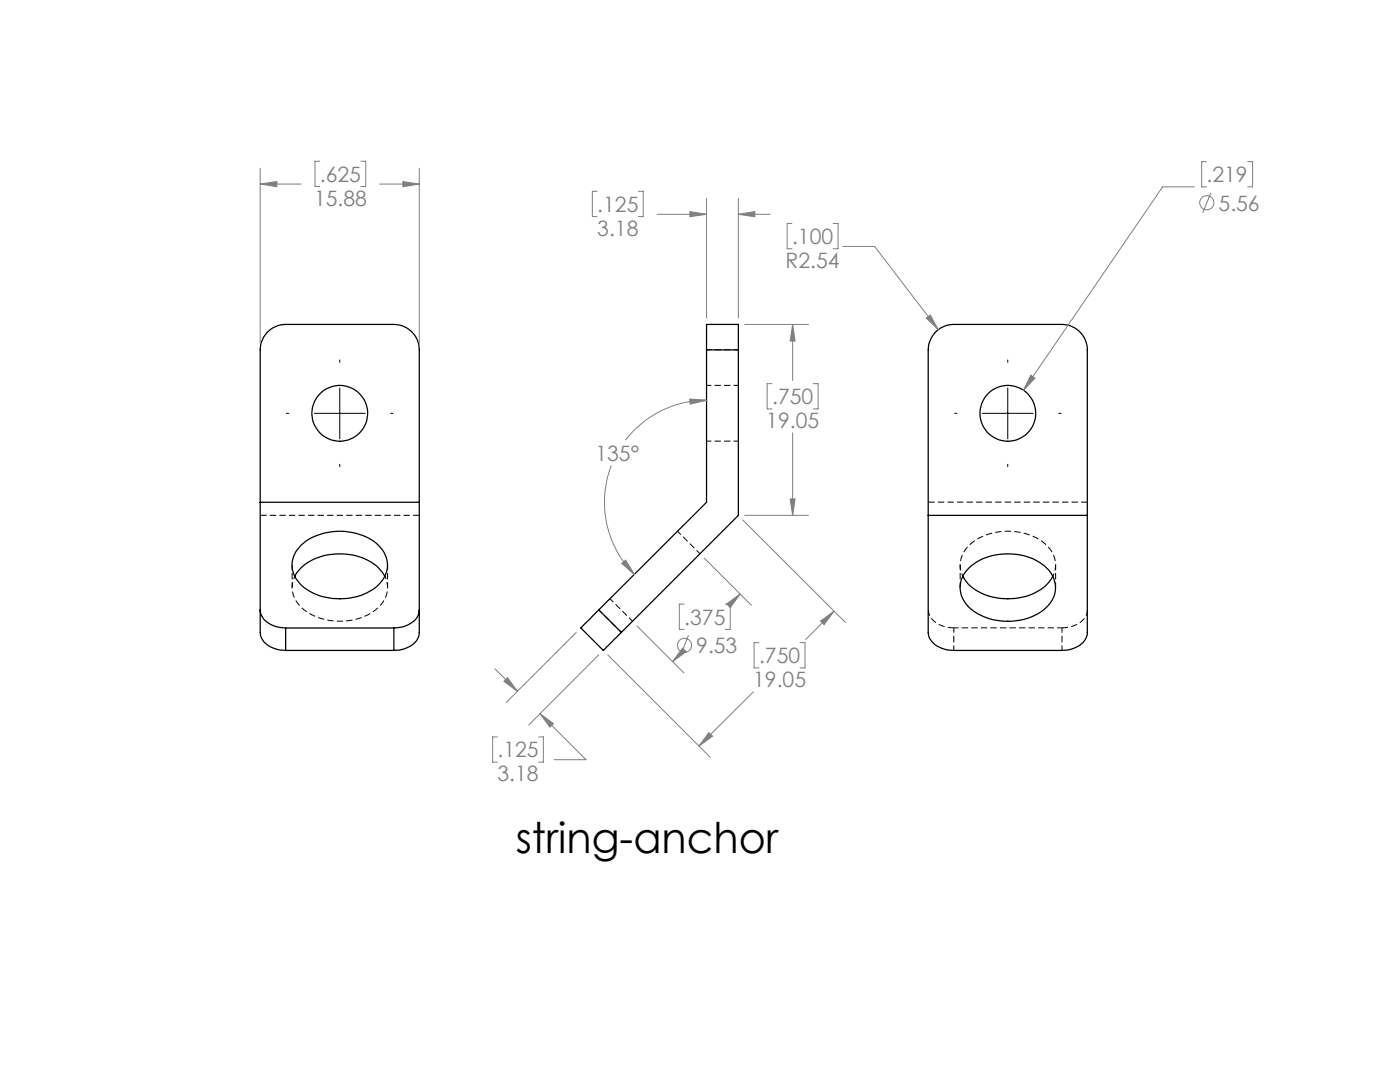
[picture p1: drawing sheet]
<svg xmlns="http://www.w3.org/2000/svg" width="279mm" height="216mm" viewBox="0 0 279 216" stroke-linecap="round" stroke-linejoin="round" font-family="sans-serif">
<g fill="none" stroke="#000" stroke-width=".2" stroke-dasharray="1.3 .6" stroke-dashoffset=".3" stroke-linecap="butt">
<path d="M141 69.8h6.4M147.4 76.9h-6.4M141 88h6.4M58.3 112.7v4.5M77.4 117.2v-4.5M121.7 119.5l4.5 4.5M139.7 110.5l-4.5-4.5M191.6 112.7v4.5M210.7 117.2v-4.5M124 126.2l-4.5-4.5M190.4 129.8v-4.5M190.4 125.3h21.5"/>
<path d="M211.9 125.3v4.5"/>
</g>
<g fill="none" stroke="#000" stroke-width=".25">
<path d="M141 69.8v-5.1h6.4v5.1M141 69.8h6.4M141 69.8v30.4l-21.5 21.5M147.4 69.8v33l-23.4 23.4M186.9 66l.9-.6 1-.4 1.5-.3h21.6a5 5 0 0 1 5.1 5.1v56.4a3.9 3.9 0 0 1-3.5 3.4l-1.6 .2h-21.6a4.8 4.8 0 0 1-5-3.2l-.1-56.8a5.3 5.3 0 0 1 1.7-3.8zM51.9 100.2h31.8M58.8 115a9.9 9.9 0 0 1 9.4-4.5 10.1 10.1 0 0 1 8.4 4.1l.2 .4M60.1 108.8a12.1 12.1 0 0 1 15.4 0 5.3 5.3 0 0 1-.6 8.5 12.4 12.4 0 0 1-14.6-.4 5.3 5.3 0 0 1-.2-8.1zM185.2 102.8h31.8M192.2 115a9.6 9.6 0 0 0 8.2 4.5 10.5 10.5 0 0 0 9.4-3.9l.3-.6M193.4 113.3a12.2 12.2 0 0 1 13.4-1.4 6 6 0 0 1 3.7 6.7 8.5 8.5 0 0 1-7.2 5.2 11.3 11.3 0 0 1-10.5-3.3 5.1 5.1 0 0 1 .6-7.2zM51.9 121.7a4.1 4.1 0 0 0 4.1 3.5l1 .1"/>
<path d="M57 129.8a4.8 4.8 0 0 1-5-3.2l-.1-56.8a5.1 5.1 0 0 1 5.1-5.1h21.6a5.1 5.1 0 0 1 5.1 5.1v56.4a3.9 3.9 0 0 1-3.5 3.4l-1.6 .2M57 129.8h21.6M57 125.3h21.6M57 125.3v4.5M78.6 125.3v4.5M83.7 121.7a3.5 3.5 0 0 1-2.6 3.1l-.9 .3-1.6 .2M119.5 121.7l-3.6 3.6 4.5 4.5 3.6-3.6M119.5 121.7l4.5 4.5"/>
<circle cx="67.8" cy="82.5" r="5.6"/>
<circle cx="201.1" cy="82.5" r="5.6"/>
</g>
<path d="M83.7 102.8h-31.7M185.3 100.2h31.7" fill="none" stroke="#000" stroke-width=".2" stroke-dasharray="1.3 .6" stroke-linecap="butt"/>
<path d="M58.8 115a5.5 5.5 0 0 0 2.5 7.1 11.9 11.9 0 0 0 6.5 1.9M192.2 115a5.4 5.4 0 0 1 2.1-7 12.2 12.2 0 0 1 14.6 .8 5.2 5.2 0 0 1 1.2 6.2M67.8 124a10 10 0 0 0 8.9-4.4 4.9 4.9 0 0 0 .1-4.6" fill="none" stroke="#000" stroke-width=".2" stroke-dasharray="1.3 .6" stroke-dashoffset=".7" stroke-linecap="butt"/>
<path d="M190.4 125.3a4.8 4.8 0 0 1-5.1-3.2v-.4M217 121.7a4 4 0 0 1-3.5 3.4l-1.6 .2" fill="none" stroke="#000" stroke-width=".2" stroke-dasharray="1.3 .6" stroke-dashoffset=".1" stroke-linecap="butt"/>
<g fill="none" stroke="#808080" stroke-width=".2">
<path d="M51.9 33.5v35M51.9 36.7h8.2M51.9 36.7l3.3-.5v1.1zM63.8 32.2h-.9v5h.9M72 32.2h1v5h-1M75.8 36.7h7.9M80.4 36.2l3.3 .5-3.3 .6zM83.7 33.5v35M119.2 38.2h-1v5h1M127.4 38.2h1v5h-1M141 39.6v23.9M147.4 39.6v23.9"/>
<path d="M238.4 37.3h-6.4l-27.7 40.6M240.8 32.2h-1v5.1h1M241.7 38.5l-1.7 4M249 32.2h1v5.1h-1M131.1 42.8h9.9M137.7 42.2l3.3 .6-3.3 .5zM147.4 42.8h6.3M147.4 42.8l3.2-.6v1.1zM158 44.6h-.9v5h.9M166.3 44.6h1v5h-1M168.2 49.2h6.4l12.7 16.6M137.7 79.6l3.3 .3-3.3 .7z"/>
<path d="M141 79.9a20.2 20.2 0 0 0-16.2 7.9M148.6 64.7h12.8M154.1 76.6h-1v5h1M158.2 64.7v11.2M158.2 64.7l.5 3.4h-1zM162.3 76.6h1v5h-1M184.9 63.5l.8-.6 1.6 2.9zM205.7 74.9l.9 .6-2.3 2.4zM122 92.9a20.4 20.4 0 0 0 4.6 21.7M157.7 99.6h1l-.5 3.2zM158.2 86.4v16.4M124.1 112.4l.7-.6 1.8 2.8z"/>
<path d="M140.6 111.4l9.4 9.4M147.7 118.5l-1.4 1.4M148.2 103.8l20.5 20.4M148.6 102.8h12.8M98.8 133.5l4.5 4.4M101.3 135.2l2 2.7-2.7-1.9zM115 126.2l-14 14M119.5 130.7l-14 14M121.3 130.7l20.4 20.4M127.1 124.9l9.4 9.4M135 131.3l-.8 .7M136.2 129.3l.7 .7-2.7 2z"/>
<path d="M136.6 120.5h-1v5.1h1M137.4 126.8l-1.6 4M144.7 120.5h1v5.1h-1M145 120.5l2.7-2-2 2.7zM150.4 138l-10.9 10.9M151.5 128.2h-1v5.1h1M159.7 128.2h1v5.1h-1M163.8 123.9l2.6-1.9-1.9 2.6zM166.4 122l-5.6 5.6M99.3 147h-1v5.1h1M107.5 147h.9v5.1h-.9M107.8 142.4l9.1 9.2h-6.3"/>
<path d="M107.8 142.4l2.7 2-.8 .7zM141.5 146.2l.7 .7-2.7 2z"/>
<circle cx="240.8" cy="40.5" r="1.42"/>
<circle cx="136.6" cy="128.8" r="1.4"/>
</g>
<path d="M67.8 71.8v.5M67.8 77.4v10.2M201.1 71.8v.5M201.1 77.4v10.2M57.1 82.5h.5M62.7 82.5h10.2M67.8 92.6v.5M78 82.5h.5M190.5 82.5h.5M196 82.5h10.2M201.1 92.6v.5M211.3 82.5h.5" fill="none" stroke="#000" stroke-width=".2"/>
<path d="M137.7 42.2l3.3 .6-3.3 .5zM147.4 42.8l3.2-.6v1.1zM107.8 142.4l2.7 2-.8 .7zM101.3 135.2l2 2.7-2.7-1.9zM137.7 79.6l3.3 .3-3.3 .7zM124.1 112.4l.7-.6 1.8 2.8zM157.7 99.6h1l-.5 3.2zM158.2 64.7l.5 3.4h-1zM141.5 146.2l.7 .7-2.7 2zM163.8 123.9l2.6-1.9-1.9 2.6zM136.2 129.3l.7 .7-2.7 2zM145 120.5l2.7-2-2 2.7zM205.7 74.9l-1.4 3 2.3-2.4zM184.9 63.5l2.4 2.3-1.6-2.9zM80.4 36.2l3.3 .5-3.3 .6zM51.9 36.7l3.3-.5v1.1z" fill="#808080"/>
<text font-size="8.5" x="102.9" y="170.2">string-anchor</text>
<g font-size="4.2" fill="#808080">
<text x="62.7" y="41">15.88</text>
<text x="63.8" y="36.3">.625</text>
<text x="240.8" y="36.4">.219</text>
<text x="119.2" y="42.3">.125</text>
<text x="119.2" y="47">3.18</text>
<text x="243.2" y="42">5.56</text>
<text x="156.8" y="53.4">R2.54</text>
<text x="158.1" y="48.7">.100</text>
<text x="154.1" y="80.7">.750</text>
<text x="152.9" y="85.4">19.05</text>
<text x="118.8" y="91.9">135°</text>
<text x="136.6" y="124.7">.375</text>
<text x="139" y="130.3">9.53</text>
<text x="150.3" y="137.1">19.05</text>
<text x="151.5" y="132.3">.750</text>
<text x="99.3" y="151.1">.125</text>
<text x="99.3" y="155.9">3.18</text>
</g>
</svg>
